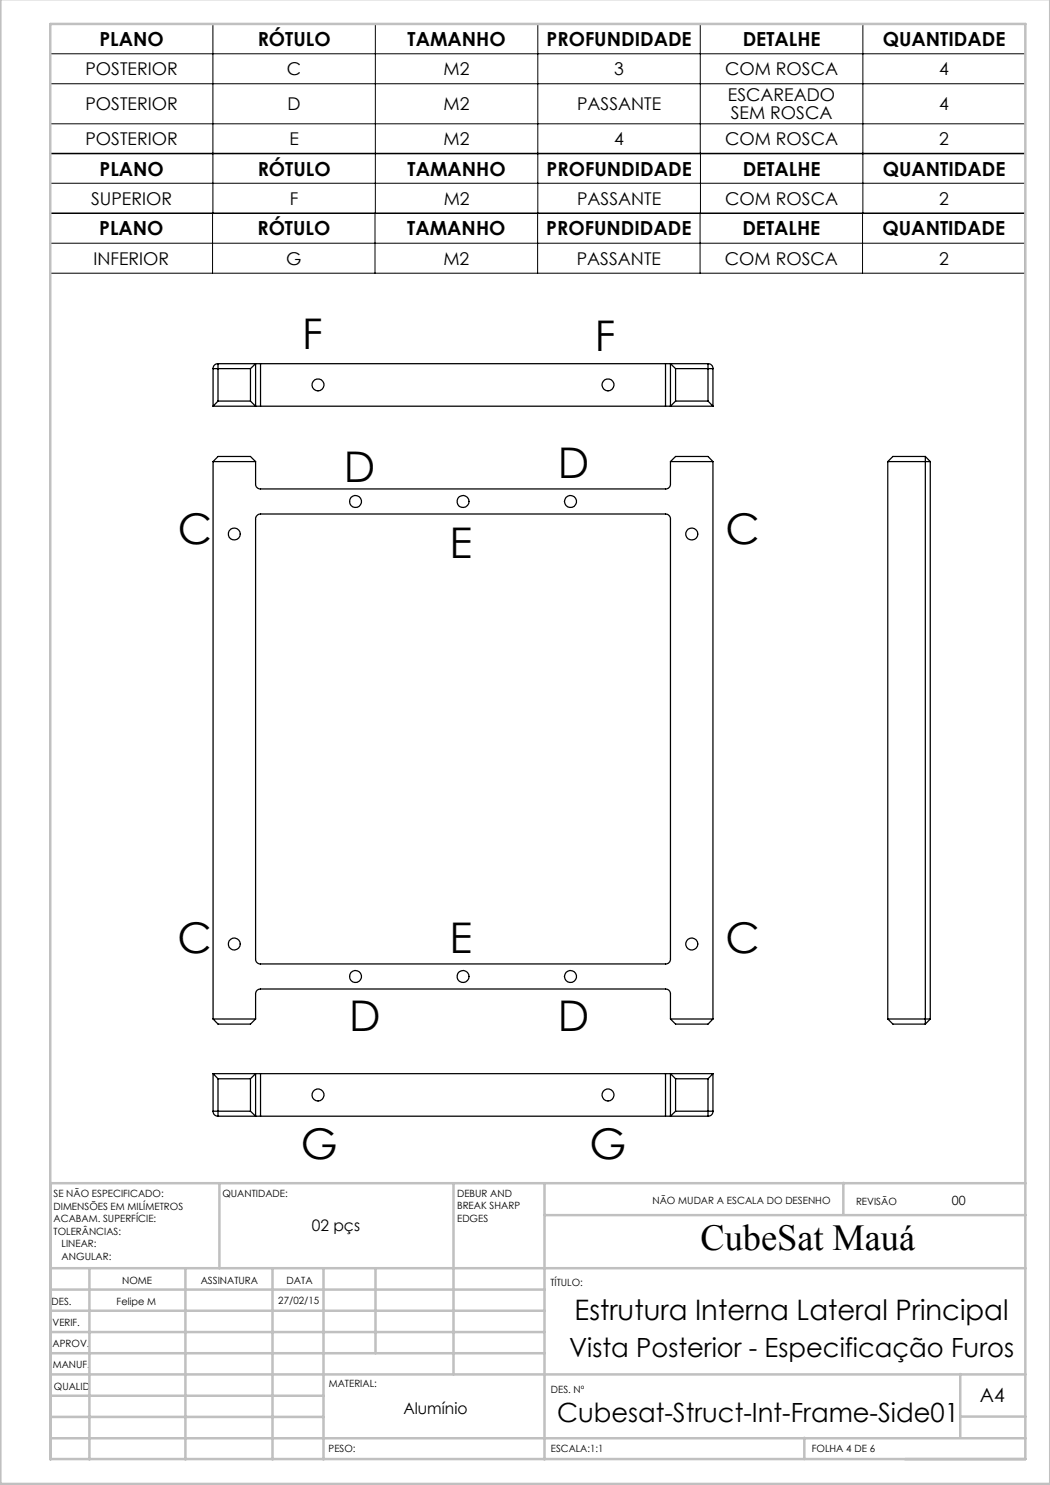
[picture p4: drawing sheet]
<svg xmlns="http://www.w3.org/2000/svg" width="210mm" height="297mm" viewBox="0 0 210 297" stroke-linecap="round" stroke-linejoin="round" font-family="sans-serif">
<g fill="none" stroke="#000" stroke-width=".2">
<path d="M10.1 16.8h195M10.1 10.8h195M42.6 4.8v37.8M75.1 4.8v37.8M107.6 4.8l-.1 49.8M140.1 4.8v26M172.6 4.8v37.8M10.1 30.8h195M10.1 24.8h195M10.1 30.7h195M10.1 36.7h195M140.1 30.7v11.9"/>
<path d="M10 48.6h195M10.1 42.6v-37.8h195v37.8h-195.1v12h195v-12M42.5 42.6v12M75 42.6v12M140 42.6v12M172.5 42.6v12"/>
</g>
<g fill="none" stroke="#c0c0c0" stroke-width=".5">
<path d="M.1 -.1v296.9h209.9v-296.9M10.1 4.8h195v287h-195zM43.9 236.6v17M90.7 236.6v38.3M108.9 236.6v55.3M168.7 236.6v6.3M205.1 236.6h-195v55.3M10.1 253.6h195M10.1 257.9h98.8M17.9 253.6v38.3M37.1 253.6v38.3M54.5 253.6v38.3"/>
<path d="M64.7 253.6v38.3M75.1 253.6v17M108.9 243h96.2M10.1 270.6h98.8M10.1 266.4h98.8M10.1 262.1h98.8M10.1 279.1h54.6M10.1 274.9h195M192.1 274.8v12.7M10.1 287.7h195M10.1 283.4h54.6M160.9 287.5v4.3"/>
<path d="M192.1 283.3h13"/>
</g>
<g fill="none" stroke="#000" stroke-width=".25">
<path d="M42.6 73.7v7.5M42.6 73.7h7.5M43.6 72.7a.96 .96 0 0 0-1 1M43.6 72.7v7.5M43.6 72.7h7.5M50.1 73.7v6.5M51.1 72.7h1M51.1 72.7v8.5M51.1 72.7l-1 1M52.1 72.7h81M52.1 72.7v8.5M133.1 72.7h1"/>
<path d="M133.1 72.7v8.5M134.1 72.7v8.5M134.1 72.7h7.5M134.1 72.7l1 1M135.1 73.7h7.5M135.1 73.7v6.5M141.6 72.7a.96 .96 0 0 1 1 1M141.6 72.7v7.5M142.6 73.7v7.5M42.6 92.3h8.5M42.6 92.3v111.5M42.6 92.3l1-1h6.5l1 1"/>
<path d="M42.6 81.2h8.5M43.6 80.2h6.5M43.6 80.2l-1 1M50.1 80.2l1 1M51.1 92.3v4.5a.96 .96 0 0 0 1 1h81a.96 .96 0 0 0 1-1v-4.5M51.1 81.2h1M52.1 81.2h81M133.1 81.2h1M134.1 92.3h8.5M134.1 92.3l1-1h6.5l1 1M134.1 81.2h8.5M135.1 80.2h6.5"/>
<path d="M135.1 80.2l-1 1M141.6 80.2l1 1M142.6 92.3v111.5M177.6 92.3h8.5M177.6 92.3v111.5M185.1 91.3h-6.5l-1 1M185.1 91.3v113.5M185.1 91.3l1 1M186.1 92.3v111.5M51.3 103.3l.4-.4 .4-.1h81a1.02 1.02 0 0 1 1 1v88a.96 .96 0 0 1-1 1h-81a.96 .96 0 0 1-1-1v-88.2zM42.6 203.8h8.5M42.6 203.8l1 1h6.5l1-1"/>
<path d="M42.6 214.7v7.5M42.6 214.7l1 1.1M42.6 214.7h8.5M43.6 215.8v7.4M43.6 215.8h6.5M50.1 215.8v6.4M51.1 203.8v-5a.96 .96 0 0 1 1-1h81a.96 .96 0 0 1 1 1v5M51.1 214.7h1M51.1 214.7v8.5M51.1 214.7l-1 1.1M52.1 214.7v8.5M52.1 214.7h81"/>
<path d="M133.1 214.7h1M133.1 214.7v8.5M134.1 203.8h8.5M134.1 203.8l1 1h6.5l1-1M134.1 214.7v8.5M134.1 214.7l1 1.1M134.1 214.7h8.5M135.1 215.8v6.4M135.1 215.8h6.5M141.6 215.8v7.4M142.6 214.7v7.5M142.6 214.7l-1 1.1"/>
<path d="M177.6 203.8h8.5M177.6 203.8l1 1h6.5M186.1 203.8l-1 1M42.6 222.2a.96 .96 0 0 0 1 1M42.6 222.2h7.5M43.6 223.2h7.5M50.1 222.2l1 1M51.1 223.2h1M52.1 223.2h81M133.1 223.2h1M134.1 223.2h7.5M135.1 222.2h7.5"/>
<path d="M135.1 222.2l-1 1M142.6 222.2a.96 .96 0 0 1-1 1"/>
<circle cx="63.6" cy="77" r="1.2"/>
<circle cx="121.6" cy="77" r="1.2"/>
<circle cx="46.9" cy="106.8" r="1.2"/>
<circle cx="71.1" cy="100.3" r="1.2"/>
<circle cx="92.6" cy="100.3" r="1.2"/>
<circle cx="114.1" cy="100.3" r="1.21"/>
<circle cx="138.4" cy="106.8" r="1.2"/>
<circle cx="46.9" cy="188.8" r="1.2"/>
<circle cx="71.1" cy="195.3" r="1.19"/>
<circle cx="92.6" cy="195.3" r="1.19"/>
<circle cx="114.1" cy="195.3" r="1.2"/>
<circle cx="138.4" cy="188.8" r="1.2"/>
<circle cx="63.6" cy="219" r="1.2"/>
<circle cx="121.6" cy="219" r="1.2"/>
</g>
<g font-size="8.5">
<text x="60.4" y="69.9">F</text>
<text x="118.9" y="70.2">F</text>
<text x="111.6" y="95.5">D</text>
<text x="68.8" y="96.3">D</text>
<text x="35.6" y="108.8">C</text>
<text x="89.9" y="111.5">E</text>
<text x="145.1" y="108.8">C</text>
<text x="35.5" y="190.6">C</text>
<text x="89.9" y="190.6">E</text>
<text x="145.1" y="190.6">C</text>
<text x="69.9" y="206.1">D</text>
<text x="111.6" y="206.1">D</text>
<text x="60.1" y="231.8">G</text>
<text x="117.9" y="231.8">G</text>
</g>
<text font-size="7.3" x="140.1" y="249.9">CubeSat Mauá</text>
<text font-size="5.6" x="114.9" y="264">Estrutura Interna Lateral Principal</text>
<g font-size="5.3">
<text x="113.8" y="271.4">Vista Posterior - Especificação Furos</text>
<text x="111.4" y="284.3">Cubesat-Struct-Int-Frame-Side01</text>
</g>
<g font-size="3.9">
<text x="19.9" y="9.2">PLANO</text>
<text x="51.5" y="9.2">RÓTULO</text>
<text x="81.5" y="9.2">TAMANHO</text>
<text x="109.3" y="9.2">PROFUNDIDADE</text>
<text x="148.5" y="9.2">DETALHE</text>
<text x="176.6" y="9.2">QUANTIDADE</text>
<text x="19.9" y="35.1">PLANO</text>
<text x="51.5" y="35.1">RÓTULO</text>
<text x="81.5" y="35.1">TAMANHO</text>
<text x="109.3" y="35.1">PROFUNDIDADE</text>
<text x="148.5" y="35.1">DETALHE</text>
<text x="176.6" y="35.1">QUANTIDADE</text>
<text x="19.8" y="47.1">PLANO</text>
<text x="51.5" y="47.1">RÓTULO</text>
<text x="81.5" y="47.1">TAMANHO</text>
<text x="109.3" y="47.1">PROFUNDIDADE</text>
<text x="148.5" y="47.1">DETALHE</text>
<text x="176.5" y="47.1">QUANTIDADE</text>
<text x="196" y="280.4">A4</text>
</g>
<g font-size="3.5">
<text x="17.1" y="15.1">POSTERIOR</text>
<text x="57.4" y="15.1">C</text>
<text x="88.7" y="15.1">M2</text>
<text x="122.9" y="15.1">3</text>
<text x="145" y="15.1">COM ROSCA</text>
<text x="187.9" y="15.1">4</text>
<text x="17.1" y="22.1">POSTERIOR</text>
<text x="57.5" y="22.1">D</text>
<text x="88.7" y="22.1">M2</text>
<text x="115.4" y="22.1">PASSANTE</text>
<text x="145.6" y="20.3">ESCAREADO</text>
<text x="146.2" y="23.8">SEM ROSCA</text>
<text x="187.8" y="22.1">4</text>
<text x="17.1" y="29.1">POSTERIOR</text>
<text x="57.9" y="29.1">E</text>
<text x="88.7" y="29.1">M2</text>
<text x="122.9" y="29.1">4</text>
<text x="145" y="29.1">COM ROSCA</text>
<text x="187.8" y="29.1">2</text>
<text x="18.2" y="41">SUPERIOR</text>
<text x="58" y="41">F</text>
<text x="88.7" y="41">M2</text>
<text x="115.4" y="41">PASSANTE</text>
<text x="145" y="41">COM ROSCA</text>
<text x="187.9" y="41">2</text>
<text x="18.7" y="53">INFERIOR</text>
<text x="57.2" y="53">G</text>
<text x="88.7" y="53">M2</text>
<text x="115.4" y="53">PASSANTE</text>
<text x="145" y="53">COM ROSCA</text>
<text x="187.8" y="53">2</text>
</g>
<g font-size="3.2">
<text x="62.3" y="246.3">02 pçs</text>
<text x="80.7" y="282.8">Alumínio</text>
</g>
<text font-size="2.5" x="190.4" y="240.9">00</text>
<g font-size="2">
<text x="10.7" y="239.5">SE NÃO ESPECIFICADO:</text>
<text x="44.5" y="239.5">QUANTIDADE:</text>
<text x="91.4" y="239.4">DEBUR AND</text>
<text x="10.7" y="242">DIMENSÕES EM MILÍMETROS</text>
<text x="10.7" y="244.5">ACABAM. SUPERFÍCIE:</text>
<text x="91.4" y="241.9">BREAK SHARP</text>
<text x="91.4" y="244.4">EDGES</text>
<text x="130.5" y="240.8">NÃO MUDAR A ESCALA DO DESENHO</text>
<text x="171.2" y="241">REVISÃO</text>
<text x="10.7" y="247">TOLERÂNCIAS:</text>
<text x="12.3" y="249.5">LINEAR:</text>
<text x="12.3" y="252">ANGULAR:</text>
<text x="24.4" y="256.9">NOME</text>
<text x="40.1" y="256.8">ASSINATURA</text>
<text x="57.3" y="256.8">DATA</text>
<text x="110.1" y="257.1">TÍTULO:</text>
<text x="10.3" y="260.9">DES.</text>
<text x="23.3" y="261">Felipe M</text>
<text x="55.7" y="260.8">27/02/15</text>
<text x="10.5" y="269.3">APROV.</text>
<text x="10.5" y="265.2">VERIF.</text>
<text x="10.6" y="273.6">MANUF.</text>
<text x="10.8" y="278">QUALID</text>
<text x="65.8" y="277.4">MATERIAL:</text>
<text x="110.2" y="278.5">DES. Nº</text>
<text x="65.7" y="290.4">PESO:</text>
<text x="110.2" y="290.5">ESCALA:1:1</text>
<text x="162.4" y="290.4">FOLHA 4 DE 6</text>
</g>
</svg>
